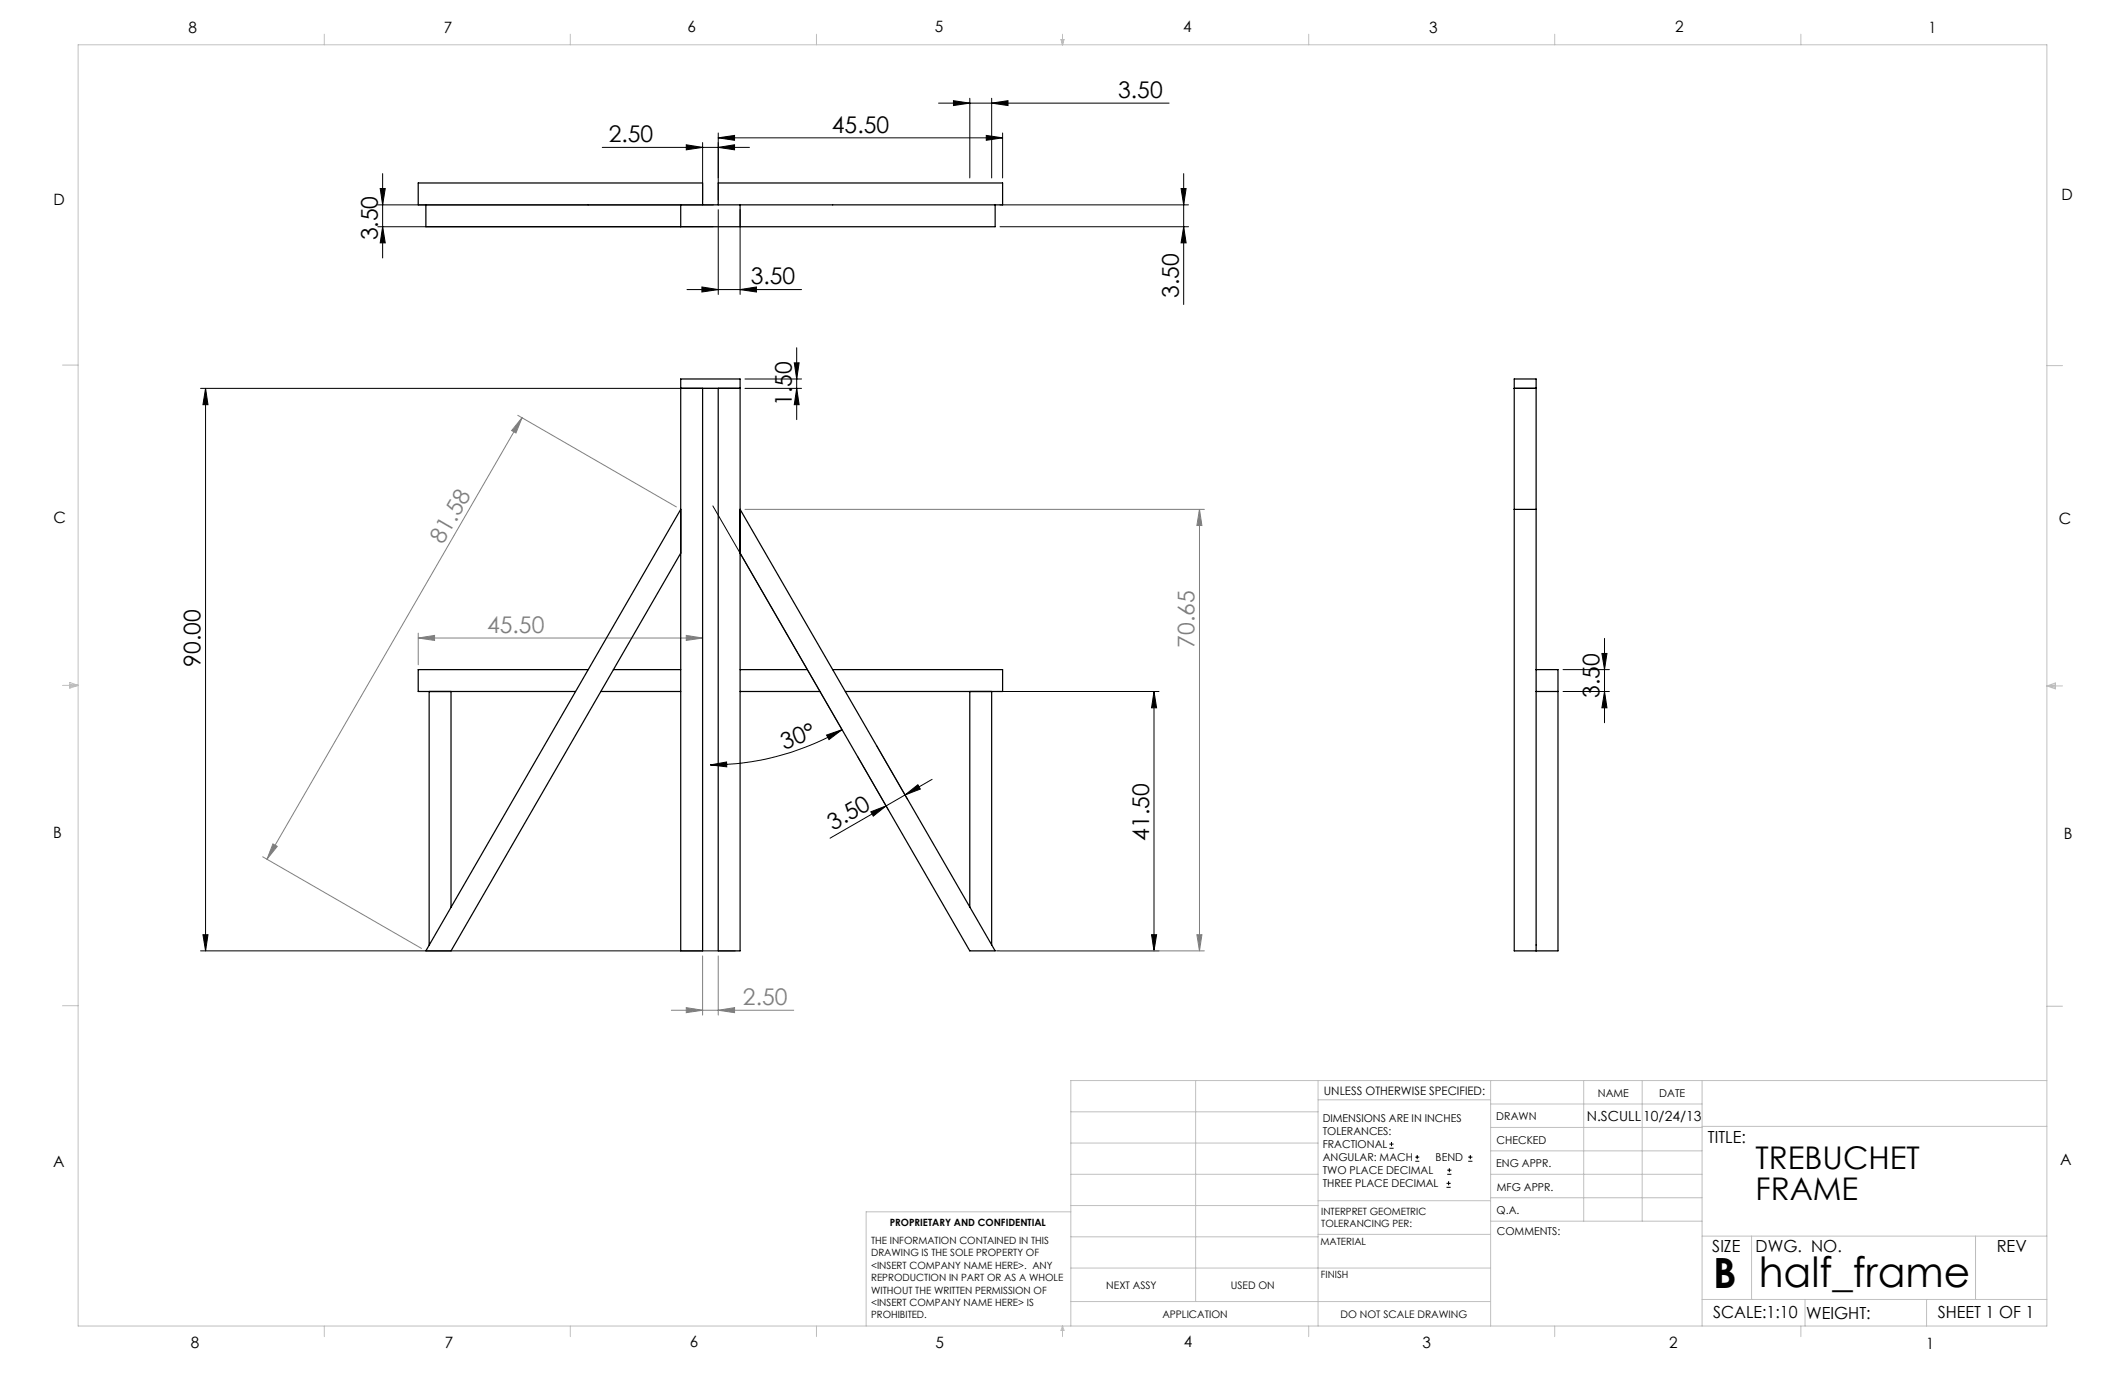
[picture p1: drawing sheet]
<svg xmlns="http://www.w3.org/2000/svg" width="432mm" height="279mm" viewBox="0 0 432 279" stroke-linecap="round" stroke-linejoin="round" font-family="sans-serif">
<g fill="none" stroke="#000" stroke-width=".2">
<path d="M197.1 20v16.2M201.5 20v16.2M77.3 38.3h1l-.5 3.3zM77.8 35.3v17.1M122.4 30h29.9M139.5 29.4l3.3 .6-3.3 .4zM142.8 29v11.6M145.9 30l3.4-.6v1zM145.9 28l3.4-.5v1zM145.9 27v13.6M145.9 28h57.8M190.7 21h46.9"/>
<path d="M193.7 20.5l3.4 .5-3.4 .4zM200.4 27.5l3.3 .5-3.3 .5zM201.5 21l3.3-.5v.9zM203.7 27v9.2M240 38.3h1l-.5 3.3zM240.5 35.3v26.6M76.8 46.1h68.2M76.8 41.6h68.2M77.8 46.1l.5 3.3h-1zM139.6 58.8h23.3M142.6 58.3l3.3 .5-3.3 .5zM145.9 42.6v17.2"/>
<path d="M150.4 58.8l3.3-.5v1zM150.4 42.6v17.2M203.2 46.1h38.3M203.2 41.6h38.3M240.5 46.1l.5 3.3h-1zM40.7 78.9h108.7M41.8 78.9v114.3M41.8 78.9l.5 3.3h-1.1zM151.4 78.9h11.5M151.4 77h11.5M161.4 73.7h1l-.5 3.3zM161.9 78.9l.5 3.3h-1z"/>
<path d="M161.9 70.7v14.6M144.9 102.8l26.2 45.5M317.6 136.1h9.4M325.5 132.8h1l-.5 3.3zM326 129.7v17.2M144.4 155.4l3.2-.6 .1 1zM168 149.4l3.1-1.1-2.6 2zM171.1 148.3a53.9 53.9 0 0 1-26.7 7.1M174.2 153.7l6.4 10.9M178.1 151.4l6.3 11M189.4 158.4l-5.5 3.1M202.5 140.5h33"/>
<path d="M234.5 140.5l.5 3.3h-1zM234.5 140.5v52.7M317.6 140.5h9.4M326 140.5l.5 3.3h-1zM177 165l3.1-1.2-2.7 2zM180.1 163.8l-11.4 6.5M183.9 161.5l-3.8 2.3M183.9 161.5l2.6-2 .5 .8zM40.7 193.2h108.7M41.2 189.9h1.1l-.5 3.3zM202.5 193.2h33M234 189.9h1l-.5 3.3z"/>
<path d="M282.3 233.3h.9M282.3 232.5h.9M282.8 232.1v.8M287.6 236h.8M287.6 235.1h.8M288 234.7v.8M294.1 238.6h.8M294.1 237.8h.8M294.5 237.4v.8M298.3 236h.9M298.3 235.1h.9M298.8 234.7v.8"/>
<path d="M293.9 241.3h.9M293.9 240.5h.9M294.4 240v.8"/>
</g>
<g fill="none" stroke="#808080" stroke-width=".2">
<path d="M105.2 84.4l32.2 18.6M106.1 84.9l-1.3 3.1-.8-.5zM106.1 84.9l-51.8 89.7M151.4 103.5h93.3M243.7 103.5v89.7M243.7 103.5l.5 3.3h-1zM85 129.6l3.3-.5v1zM85 128.7v6.4M85 129.6h57.8M139.5 129.1l3.3 .5-3.3 .5zM53.4 174.1l32.3 18.6M55.5 171.5l.8 .5-2 2.6z"/>
<path d="M142.8 194.2v12.1M145.9 194.2v12.1M203.2 193.2h41.5M243.2 189.9h1l-.5 3.3zM136.4 205.3h24.9M139.5 204.8l3.3 .5-3.3 .5zM145.9 205.3l3.4-.5v1z"/>
</g>
<g fill="none" stroke="#c0c0c0" stroke-width=".2">
<path d="M15.9 9.1h400v260.4h-400zM65.9 6.9v2.2M115.9 6.9v2.2M165.9 6.9v2.2M215.6 8h.6l-.3 1.1zM215.7 8l.2 1.1M215.9 6.9v2.2M216 8l-.1 1.1M265.9 6.9v2.2M315.9 6.9v2.2M365.9 6.9v2.2M12.7 74.2h3.2"/>
<path d="M415.9 74.3h3.2M12.7 139.3h3.2M14.2 139.1l1.7 .2M14.2 138.7l1.7 .6-1.7 .5zM15.9 139.3l-1.7 .3M415.9 139.4h3.2M415.9 139.4l1.8-.6v1.2zM415.9 139.4l1.8 .3M417.7 139.2l-1.8 .2M12.7 204.4h3.2M243 219.6v44.9M267.8 219.6v49.9"/>
<path d="M302.9 219.6v49.9M321.8 219.6v28.5M333.7 219.6v28.5M345.9 219.6v49.9M415.9 204.5h3.2M415.9 219.6h-198.3v49.9M217.6 238.6h50.2M217.6 232.3h50.2M217.6 225.9h50.2M267.8 223.5h35.1M302.9 233.9h43M302.9 229.1h43"/>
<path d="M302.9 224.3h43M302.9 238.6h43M345.9 228.9h70M217.6 257.7h85.3M217.6 251.3h50.2M217.6 245h50.2M217.6 246.2h-41.6v23.3M267.8 250.8h35.1M267.8 244h35.1M302.9 248.1h43M302.9 243.4h43M345.9 251.2h70"/>
<path d="M355.9 251.2v12.9M401.4 251.2v12.9M65.9 269.5v2.1M115.9 269.5v2.1M165.9 269.5v2.1M215.9 269.5v2.1M215.9 269.5l.3 .8h-.6zM217.6 264.5h85.3M265.9 269.5v2.1M315.9 269.5v2.1M345.9 264.1h70M365.9 269.5v2.1"/>
<path d="M366.8 264.1v5.4M391.5 264.1v5.4"/>
</g>
<g fill="#000">
<path d="M145.9 30l3.4-.6v1zM139.5 29.4l3.3 .6-3.3 .4zM201.5 21l3.3-.5v.9zM193.7 20.5l3.4 .5-3.4 .4z"/>
<path d="M142.6 58.3l3.3 .5-3.3 .5zM150.4 58.8l3.3-.5v1zM145.9 28l3.4-.5v1zM200.4 27.5l3.3 .5-3.3 .5z"/>
<path d="M144.4 155.4l3.2-.6 .1 1zM168 149.4l3.1-1.1-2.6 2z"/>
<path d="M177 165l3.1-1.2-2.7 2zM183.9 161.5l2.6-2 .5 .8z"/>
<path d="M41.2 189.9h1.1l-.5 3.3zM41.8 78.9l.5 3.3h-1.1zM161.9 78.9l.5 3.3h-1zM161.4 73.7h1l-.5 3.3zM234 189.9h1l-.5 3.3zM234.5 140.5l.5 3.3h-1zM77.8 46.1l.5 3.3h-1zM77.3 38.3h1l-.5 3.3zM240.5 46.1l.5 3.3h-1zM240 38.3h1l-.5 3.3zM326 140.5l.5 3.3h-1zM325.5 132.8h1l-.5 3.3z"/>
</g>
<g fill="#808080">
<path d="M85 129.6l3.3-.5v1zM139.5 129.1l3.3 .5-3.3 .5zM139.5 204.8l3.3 .5-3.3 .5zM145.9 205.3l3.4-.5v1z"/>
<path d="M55.5 171.5l.8 .5-2 2.6zM106.1 84.9l-1.3 3.1-.8-.5z"/>
<path d="M243.2 189.9h1l-.5 3.3zM243.7 103.5l.5 3.3h-1z"/>
</g>
<g fill="none" stroke="#000" stroke-width=".25">
<path d="M86.5 41.6v4.5h115.7v-4.5M138.3 41.6v4.5M142.8 41.6v-4.4h-57.8v4.4h118.7v-4.4h-57.8v4.4M150.4 41.6v4.5M138.3 78.9h12.1M142.8 78.9v114.3h-4.5v-116.2h12.1v116.2h-4.5v-114.3M307.7 78.9h4.4M138.3 103.5l-51.8 89.7h5.2l46.6-80.8M150.4 103.5l51.8 89.7h-5.1l-46.7-80.8M307.7 103.5h4.4M119.5 136.1h-34.5v4.4h31.9M124.6 136.1h13.7"/>
<path d="M150.4 136.1h13.7M169.2 136.1h34.5v4.4h-31.9M312.1 136.1h4.5v57.1h-8.9v-116.2h4.4v116.2M87.2 140.5v51.5M91.7 140.5v43.8M122.1 140.5h16.2M150.4 140.5h16.2M197.1 140.5v43.8M201.5 140.5v51.5M312.1 140.5h4.5"/>
</g>
<g font-size="8.5">
<text x="348.1" y="261.8">B</text>
<text x="357.4" y="261.6">half_frame</text>
</g>
<g font-size="6.3">
<text x="356.7" y="237.4">TREBUCHET</text>
<text x="356.7" y="243.8">FRAME</text>
</g>
<g font-size="4.7">
<text x="227.2" y="19.9">3.50</text>
<text x="123.7" y="28.9">2.50</text>
<text x="169" y="27">45.50</text>
<text x="76.8" y="48.8" transform="rotate(-90 76.8 48.8)">3.50</text>
<text x="152.5" y="57.8">3.50</text>
<text x="239.5" y="60.6" transform="rotate(-90 239.5 60.6)">3.50</text>
<text x="160.9" y="82.5" transform="rotate(-90 160.9 82.5)">1.50</text>
<text x="40.8" y="135.4" transform="rotate(-90 40.8 135.4)">90.00</text>
<text x="325" y="141.8" transform="rotate(-90 325 141.8)">3.50</text>
<text x="159.4" y="152.3" transform="rotate(-20 159.4 152.3)">30°</text>
<text x="169.3" y="168.8" transform="rotate(-30 169.3 168.8)">3.50</text>
<text x="233.5" y="170.8" transform="rotate(-90 233.5 170.8)">41.50</text>
</g>
<g font-size="4.7" fill="#808080">
<text x="90" y="110.7" transform="rotate(-60 90 110.7)">81.58</text>
<text x="99" y="128.6">45.50</text>
<text x="242.7" y="131.6" transform="rotate(-90 242.7 131.6)">70.65</text>
<text x="151" y="204.2">2.50</text>
</g>
<g font-size="3.4">
<text x="347.1" y="232.3">TITLE:</text>
<text x="347.9" y="254.3">SIZE</text>
<text x="356.7" y="254.4">DWG. NO.</text>
<text x="405.7" y="254.5">REV</text>
<text x="348.1" y="267.9">SCALE:1:10</text>
<text x="367" y="268">WEIGHT:</text>
<text x="393.8" y="267.9">SHEET 1 OF 1</text>
</g>
<g font-size="3.2">
<text x="38.3" y="6.7">8</text>
<text x="90.2" y="6.7">7</text>
<text x="139.7" y="6.5">6</text>
<text x="190" y="6.5">5</text>
<text x="240.4" y="6.5">4</text>
<text x="290.4" y="6.7">3</text>
<text x="340.4" y="6.5">2</text>
<text x="391.9" y="6.7">1</text>
<text x="10.9" y="41.6">D</text>
<text x="418.9" y="40.7">D</text>
<text x="10.9" y="106.3">C</text>
<text x="418.4" y="106.4">C</text>
<text x="10.8" y="170.2">B</text>
<text x="419.4" y="170.6">B</text>
<text x="10.8" y="237.2">A</text>
<text x="418.6" y="236.8">A</text>
<text x="38.8" y="273.8">8</text>
<text x="90.4" y="273.8">7</text>
<text x="140.2" y="273.8">6</text>
<text x="190.1" y="273.9">5</text>
<text x="240.5" y="273.8">4</text>
<text x="289" y="273.9">3</text>
<text x="339.1" y="273.8">2</text>
<text x="391.4" y="274.1">1</text>
</g>
<g font-size="2.8">
<text x="322.4" y="227.8">N.SCULL</text>
<text x="333.9" y="227.7">10/24/13</text>
</g>
<text font-size="2.4" x="269" y="222.4">UNLESS OTHERWISE SPECIFIED:</text>
<g font-size="2.2">
<text x="268.8" y="228">DIMENSIONS ARE IN INCHES</text>
<text x="304.1" y="227.7">DRAWN</text>
<text x="324.7" y="222.9">NAME</text>
<text x="337.2" y="222.9">DATE</text>
<text x="268.8" y="230.6">TOLERANCES:</text>
<text x="268.8" y="233.3">FRACTIONAL</text>
<text x="304.1" y="232.6">CHECKED</text>
<text x="268.8" y="236">ANGULAR: MACH</text>
<text x="268.8" y="238.6">TWO PLACE DECIMAL</text>
<text x="291.7" y="236">BEND</text>
<text x="304" y="237.2">ENG APPR.</text>
<text x="268.8" y="241.3">THREE PLACE DECIMAL</text>
<text x="304.2" y="241.9">MFG APPR.</text>
<text x="304.1" y="246.7">Q.A.</text>
<text x="304.1" y="250.9">COMMENTS:</text>
</g>
<g font-size="2.1">
<text x="224.8" y="262">NEXT ASSY</text>
<text x="250.1" y="261.9">USED ON</text>
<text x="236.2" y="267.8">APPLICATION</text>
<text x="272.4" y="267.8">DO NOT SCALE DRAWING</text>
</g>
<g font-size="2">
<text x="180.8" y="249.2">PROPRIETARY AND CONFIDENTIAL</text>
<text x="268.5" y="246.8">INTERPRET GEOMETRIC</text>
<text x="268.5" y="249.4">TOLERANCING PER:</text>
<text x="177" y="252.8">THE INFORMATION CONTAINED IN THIS</text>
<text x="177" y="255.3">DRAWING IS THE SOLE PROPERTY OF</text>
<text x="177" y="257.8">&lt;INSERT COMPANY NAME HERE&gt;. ANY</text>
<text x="268.3" y="252.9">MATERIAL</text>
<text x="177" y="260.3">REPRODUCTION IN PART OR AS A WHOLE</text>
<text x="177" y="262.9">WITHOUT THE WRITTEN PERMISSION OF</text>
<text x="268.4" y="259.7">FINISH</text>
<text x="177" y="265.4">&lt;INSERT COMPANY NAME HERE&gt; IS</text>
<text x="177" y="267.9">PROHIBITED.</text>
</g>
</svg>
